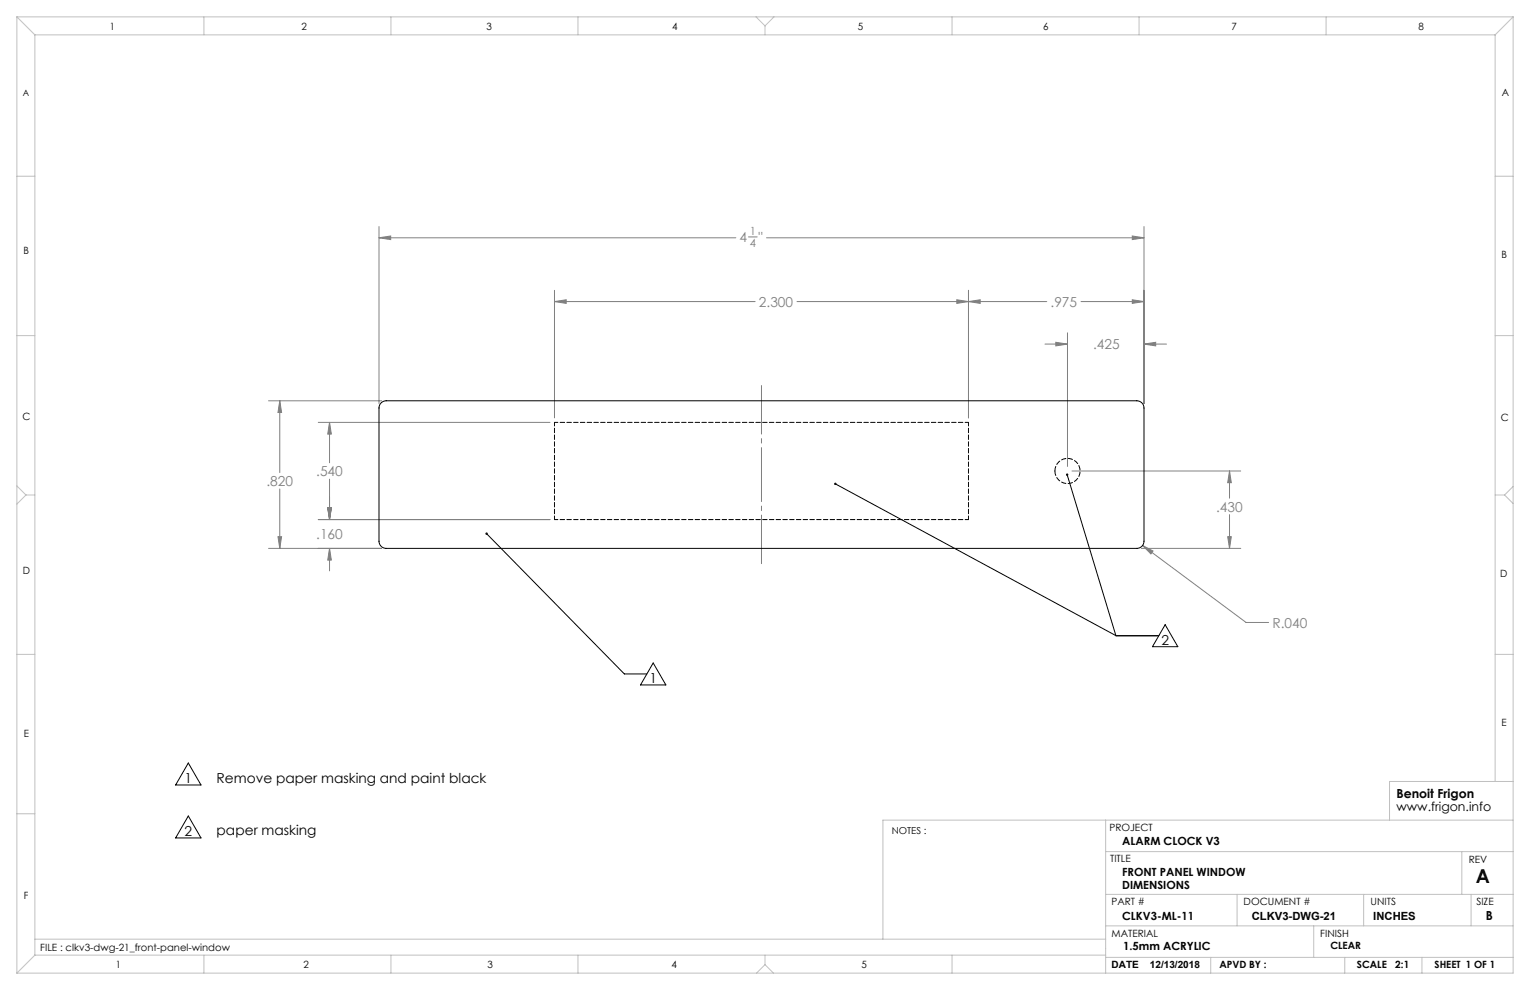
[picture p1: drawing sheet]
<svg xmlns="http://www.w3.org/2000/svg" width="432mm" height="279mm" viewBox="0 0 432 279" stroke-linecap="round" stroke-linejoin="round" font-family="sans-serif">
<g fill="none" stroke="#808080" stroke-width=".28">
<path d="M107 67.1l3.3-.5v1zM107 63.9v50M107 67.1h100.7M211.2 66.9h2.5M216.3 67.1h106.6M319.6 66.6l3.3 .5-3.3 .5zM322.9 63.9v50M156.5 85.1l3.3-.5v1zM156.5 85.1h56.6M156.5 81.9v36M224.9 85.1h70.5M270 84.6l3.3 .5-3.3 .5z"/>
<path d="M273.3 85.1l3.3-.5v1zM273.3 81.9v36M294.9 97.1h6.4M298 96.6l3.3 .5-3.3 .5zM301.3 93.9v37.8M305.1 85.1h17.8M319.6 84.6l3.3 .5-3.3 .5zM322.9 97.1l3.3-.5v1zM322.9 97.1h6.3M75.8 113.1h31.9M79 113.1l.5 3.3h-1zM79 113.1v20.3"/>
<path d="M89.8 119.2h65.4M93 119.2l.5 3.3h-1zM93 119.2v11.4M79 138v16.8M93 135.2v11.4M302.5 132.9h47.7M347 132.9l.5 3.3h-1zM347 132.9v7.7M75.8 154.8h31.9M78.5 151.5h1l-.5 3.3zM89.8 146.6h65.4M92.5 143.3h1l-.5 3.3z"/>
<path d="M93 154.8l.5 3.3h-1zM93 154.8v6.3M322.1 154.8h28.1M322.5 153.9l2.9 1.6-.6 .8zM322.5 153.9l29.2 21.8h6.3M346.5 151.5h1l-.5 3.3zM347 145.2v9.6"/>
</g>
<path d="M235.7 136.6l79.3 42.8M301.2 134l13.7 45.4M137.3 150.6l38.9 39.6h6.4M314.9 179.4h12.1M328.8 176.3l3.6 6.2h-7.1zM184.3 187.1l3.6 6.2h-7.1zM53.1 215.3l3.6 6.2h-7.1zM53.1 230.3l3.6 6.2h-7.1z" fill="none" stroke="#000" stroke-width=".28"/>
<path d="M214.9 159.1v-50.3" fill="none" stroke="#808080" stroke-width=".28" stroke-dasharray="15.2 1.3 1.3 1.3" stroke-dashoffset="1.5"/>
<g fill="none" stroke="#c0c0c0" stroke-width=".28">
<path d="M4.8 4.8l5 5M4.8 4.8h422.2M4.8 4.8v269.8M9.8 9.8h412.2M9.8 9.8v259.8M57.5 4.8v5M110.3 4.8v5M163.1 4.8v5M213.4 4.8l2.5 2.5M215.9 7.3v2.5M218.4 4.8l-2.5 2.5M268.7 4.8v5"/>
<path d="M321.5 4.8v5M374.3 4.8v5M422 9.8v210.7M427 4.8l-5 5M427 4.8v269.8h-422.2M4.8 49.7h5M422 49.7h5M4.8 94.7h5M422 94.7h5M4.8 137.1l2.5 2.6M7.3 139.7l-2.5 2.6M7.3 139.7h2.5"/>
<path d="M422 139.7h2.6M424.6 139.7l2.4 2.4M427 137.3l-2.4 2.4M4.8 184.7h5M422 184.7h5M4.8 229.7h5M312 231.5v43.1M427 231.5h-177.8v33.6M427 220.5h-34.8v11M312 240.3h115M312 252.4h115M349.1 252.4v8.9"/>
<path d="M384.9 252.4v8.9M412.6 240.3v12.1M415.2 252.4v8.9M9.8 265.1h302.2M9.8 269.6l-5 5M9.8 269.6h302.2M57.5 269.6v5M110.3 269.6v5M163.1 269.6v5M215.9 272.2l-2.4 2.4M215.9 272.2l2.4 2.4M215.9 269.6v2.6"/>
<path d="M268.7 269.6v5M312 270.2h115M312 261.3h115M341.7 270.2v4.4M370.8 261.3v8.9M379.5 270.2v4.4M401.3 270.2v4.4"/>
</g>
<path d="M137.1 150.4a.34 .34 0 0 0 .1 .5 .34 .34 0 0 0 .5-.3 .34 .34 0 0 0-.5-.3l.1 .3zM235.5 136.3l.2 .3-.3-.2a.34 .34 0 0 0 .3 .5 .34 .34 0 0 0 .4-.5 .34 .34 0 0 0-.6-.1zM300.9 133.7a.34 .34 0 0 0 .1 .6 .34 .34 0 0 0 .5-.3 .34 .34 0 0 0-.4-.4l.1 .4-.1-.4z" fill="#000"/>
<path d="M107 67.1l3.3-.5v1zM319.6 66.6l3.3 .5-3.3 .5zM79 113.1l.5 3.3h-1zM78.5 151.5h1l-.5 3.3zM322.5 153.9l2.3 2.4 .6-.8zM322.9 97.1l3.3-.5v1zM298 96.6l3.3 .5-3.3 .5zM319.6 84.6l3.3 .5-3.3 .5zM273.3 85.1l3.3-.5v1zM156.5 85.1l3.3-.5v1zM270 84.6l3.3 .5-3.3 .5zM346.5 151.5h1l-.5 3.3zM347 132.9l.5 3.3h-1zM92.5 143.3h1l-.5 3.3zM93 154.8l.5 3.3h-1zM92.5 143.3h1l-.5 3.3zM93 119.2l.5 3.3h-1z" fill="#808080"/>
<path d="M107.6 113.7l.6-.4 .8-.2h211.8a2.03 2.03 0 0 1 2.1 2v37.6a2.03 2.03 0 0 1-2.1 2.1h-211.8a2.03 2.03 0 0 1-2-2.1v-37.6l.1-.7z" fill="none" stroke="#000" stroke-width=".28"/>
<path d="M156.5 119.2h116.8M273.3 119.2v27.4M156.5 146.6v-27.4M273.3 146.6h-116.8" fill="none" stroke="#000" stroke-width=".28" stroke-dasharray="1.3 .6" stroke-dashoffset=".3"/>
<path d="M297.7 132.9a3.6 3.6 0 0 1 5.1-3.2 3.6 3.6 0 0 1 .7 6 3.6 3.6 0 0 1-5.7-2l-.1-.8" fill="none" stroke="#000" stroke-width=".28" stroke-dasharray="1.3 .6"/>
<text font-size="5.4" x="416.5" y="249.1">A</text>
<g font-size="3.9" fill="#808080">
<text x="208.7" y="68.4">4</text>
<text x="214" y="68.4">&quot;</text>
<text x="214.2" y="86.6">2.300</text>
<text x="296.5" y="86.6">.975</text>
<text x="308.5" y="98.6">.425</text>
<text x="75.2" y="137.2">.820</text>
<text x="89.2" y="134.4">.540</text>
<text x="343.2" y="144.4">.430</text>
<text x="89.2" y="152.2">.160</text>
<text x="359.1" y="177.1">R.040</text>
</g>
<g font-size="3.9">
<text x="327.8" y="182.1">2</text>
<text x="183.3" y="192.9">1</text>
<text x="52.1" y="221.1">1</text>
<text x="61.1" y="221.1">Remove paper masking and paint black</text>
<text x="52.1" y="236.1">2</text>
<text x="61.1" y="235.6">paper masking</text>
</g>
<g font-size="3.5">
<text x="394.1" y="225.3">Benoit Frigon</text>
<text x="394.1" y="228.8">www.frigon.info</text>
<text x="419.3" y="259.7">B</text>
</g>
<g font-size="3.2" fill="#808080">
<text x="211.6" y="66.4">1</text>
<text x="211.6" y="69.6">4</text>
</g>
<g font-size="3.2">
<text x="316.7" y="238.4">ALARM CLOCK V3</text>
<text x="316.7" y="247.3">FRONT PANEL WINDOW</text>
<text x="316.7" y="250.8">DIMENSIONS</text>
<text x="316.7" y="259.7">CLKV3-ML-11</text>
<text x="353.3" y="259.7">CLKV3-DWG-21</text>
<text x="387.6" y="259.7">INCHES</text>
<text x="317" y="268.2">1.5mm ACRYLIC</text>
</g>
<g font-size="2.8">
<text x="31" y="8.5">1</text>
<text x="85.1" y="8.5">2</text>
<text x="137.3" y="8.5">3</text>
<text x="189.7" y="8.5">4</text>
<text x="242.1" y="8.5">5</text>
<text x="294.4" y="8.5">6</text>
<text x="347.6" y="8.5">7</text>
<text x="400.3" y="8.5">8</text>
<text x="423.8" y="27.2">A</text>
<text x="6.7" y="71.8">B</text>
<text x="423.8" y="72.8">B</text>
<text x="6.4" y="118.6">C</text>
<text x="423.5" y="118.9">C</text>
<text x="6.5" y="162.1">D</text>
<text x="423.4" y="163">D</text>
<text x="6.7" y="207.9">E</text>
<text x="423.7" y="204.9">E</text>
<text x="313.1" y="234.6">PROJECT</text>
<text x="313.3" y="243.2">TITLE</text>
<text x="414.5" y="243.6">REV</text>
<text x="6.7" y="253.8">F</text>
<text x="313.7" y="255.3">PART #</text>
<text x="351" y="255.3">DOCUMENT #</text>
<text x="386.8" y="255.3">UNITS</text>
<text x="416.7" y="255.3">SIZE</text>
<text x="11.4" y="268.4">FILE : clkv3-dwg-21_front-panel-window</text>
<text x="313.7" y="264.6">MATERIAL</text>
<text x="372.6" y="264.5">FINISH</text>
<text x="375.5" y="267.9">CLEAR</text>
<text x="32.7" y="273.3">1</text>
<text x="85.7" y="273.3">2</text>
<text x="137.6" y="273.3">3</text>
<text x="189.6" y="273.3">4</text>
<text x="243.2" y="273.2">5</text>
<text x="313.7" y="273.3">DATE</text>
<text x="324.5" y="273.3">12/13/2018</text>
<text x="344.1" y="273.1">APVD BY :</text>
<text x="383" y="273.1">SCALE</text>
<text x="393.8" y="273.1">2:1</text>
<text x="404.9" y="273.1">SHEET 1 OF 1</text>
</g>
<text font-size="2.7" x="251.7" y="235.2">NOTES :</text>
<text font-size="2.5" x="6.4" y="27">A</text>
</svg>
